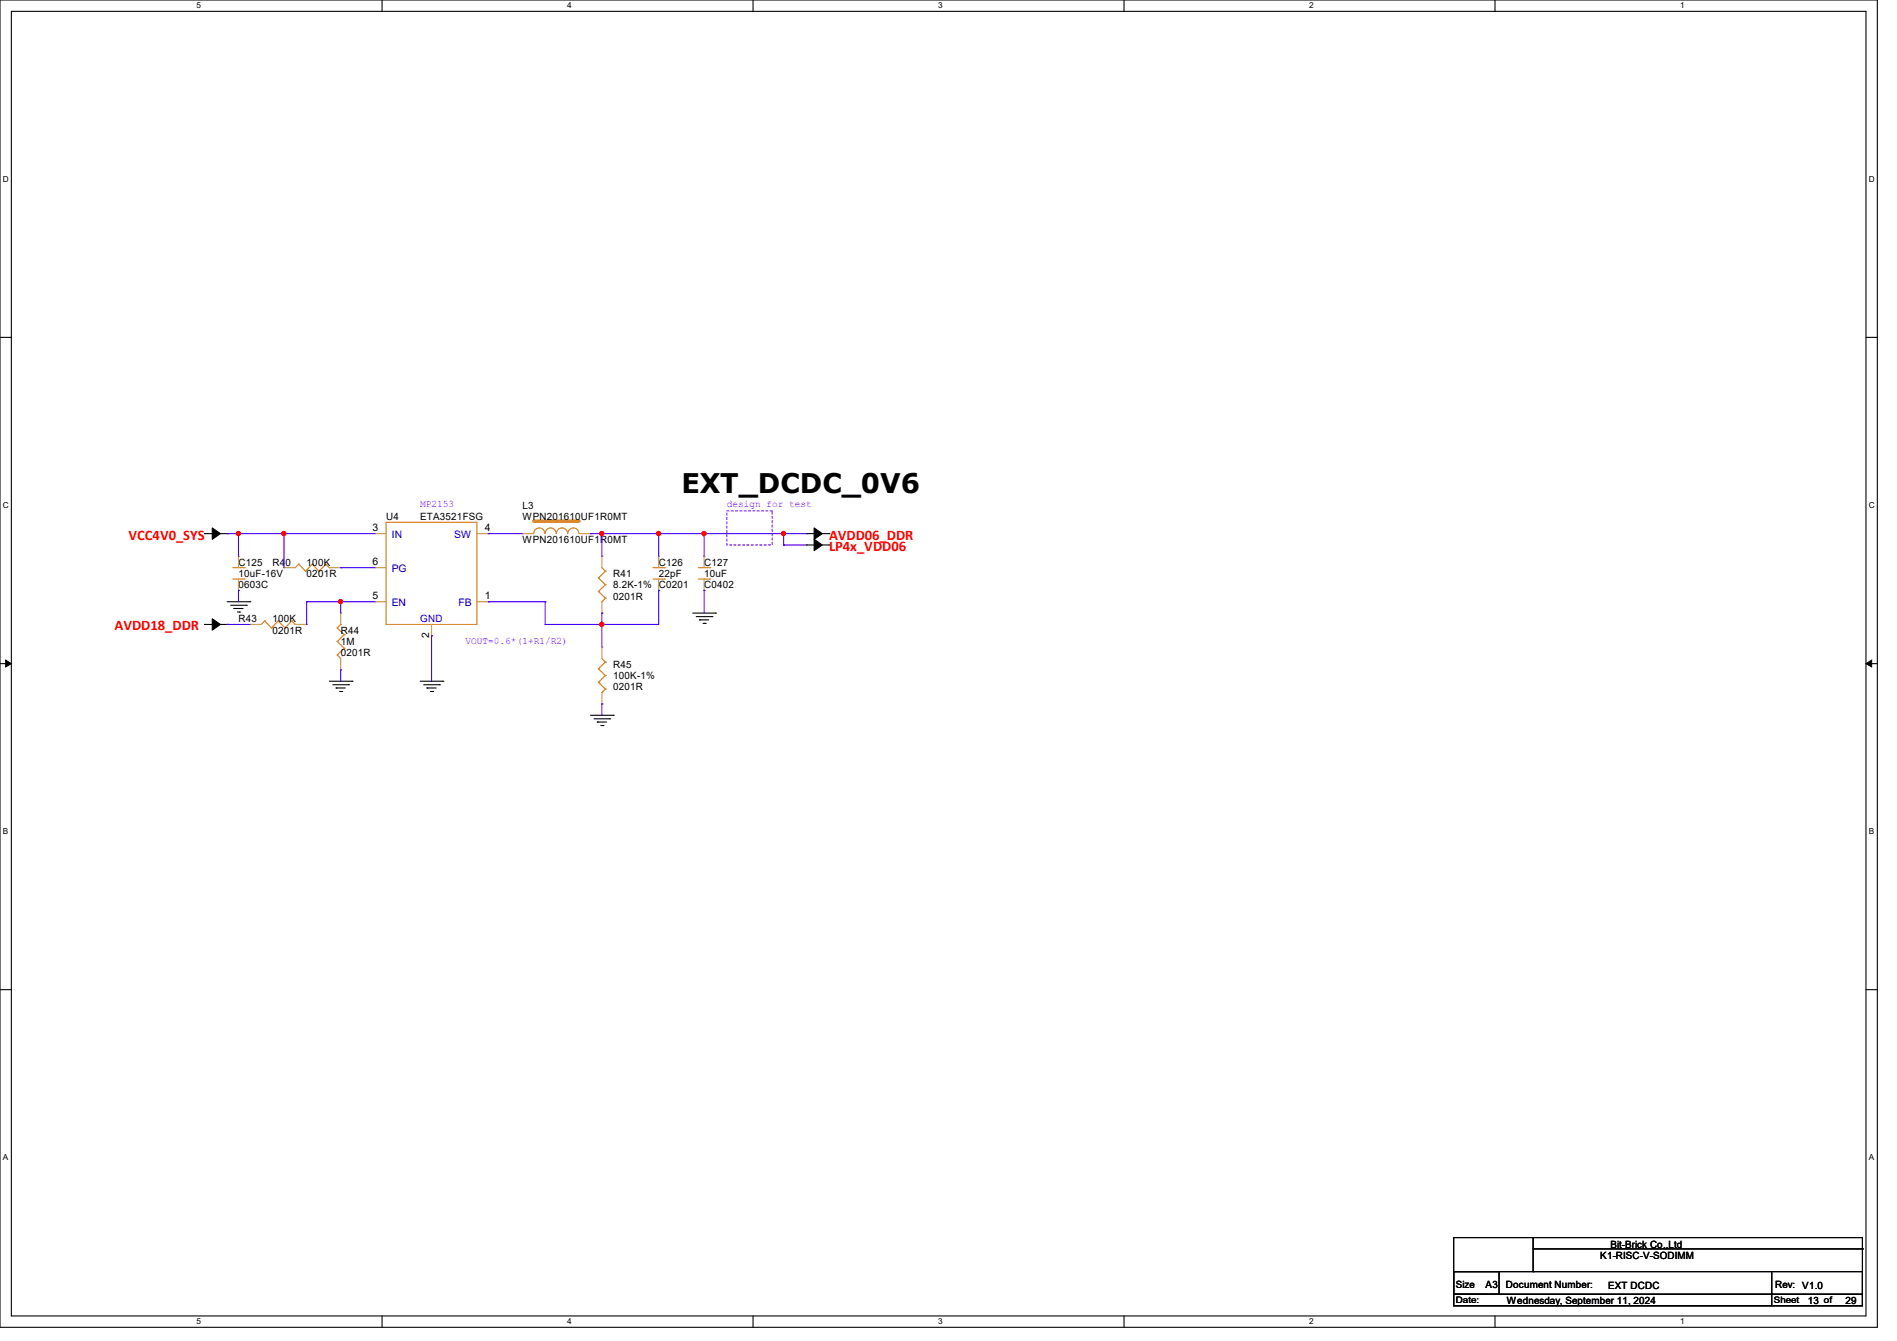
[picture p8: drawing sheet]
<svg xmlns="http://www.w3.org/2000/svg" width="297mm" height="210mm" viewBox="0 0 297 210" stroke-linecap="round" stroke-linejoin="round" font-family="sans-serif">
<path d="M0 0h293.9v207.9h-293.9zM1.8 1.8h290.3v204.3h-290.3z" fill="none" stroke="#000" stroke-width=".17"/>
<g fill="#fff">
<path d="M30.8 .2h.7v1.4h-.7z"/>
<path d="M30.8 206.2h.7v1.4h-.7z"/>
</g>
<path d="M59.8 0v1.8M59.8 206.1v1.8" fill="none" stroke="#000" stroke-width=".17"/>
<g fill="#fff">
<path d="M88.8 .2h.7v1.4h-.7z"/>
<path d="M88.8 206.2h.7v1.4h-.7z"/>
</g>
<path d="M117.9 0v1.8M117.9 206.1v1.8" fill="none" stroke="#000" stroke-width=".17"/>
<g fill="#fff">
<path d="M146.9 .2h.7v1.4h-.7z"/>
<path d="M146.9 206.2h.7v1.4h-.7z"/>
</g>
<path d="M176 0v1.8M176 206.1v1.8" fill="none" stroke="#000" stroke-width=".17"/>
<g fill="#fff">
<path d="M205 .2h.7v1.4h-.7z"/>
<path d="M205 206.2h.7v1.4h-.7z"/>
</g>
<path d="M234.1 0v1.8M234.1 206.1v1.8" fill="none" stroke="#000" stroke-width=".17"/>
<g fill="#fff">
<path d="M263.1 .2h.6v1.4h-.6z"/>
<path d="M263.1 206.2h.6v1.4h-.6z"/>
<path d="M.5 27.3h.9v1.4h-.9z"/>
<path d="M292.6 27.3h.9v1.4h-.9z"/>
<path d="M.5 78.4h.9v1.4h-.9z"/>
<path d="M292.6 78.4h.9v1.4h-.9z"/>
</g>
<path d="M0 52.8h1.8M292.1 52.8h1.8" fill="none" stroke="#000" stroke-width=".17"/>
<g fill="#fff">
<path d="M.5 129.5h.8v1.4h-.8z"/>
<path d="M292.6 129.5h.8v1.4h-.8z"/>
</g>
<path d="M0 103.9h1.8M292.1 103.9h1.8" fill="none" stroke="#000" stroke-width=".17"/>
<path d="M.9 103.4l.9 .5-.9 .5zM292.1 103.9l.9-.5v1z" fill="#000" stroke="#000" stroke-width=".16"/>
<g fill="#fff">
<path d="M.5 180.5h.8v1.4h-.8z"/>
<path d="M292.6 180.5h.8v1.4h-.8z"/>
</g>
<g fill="none" stroke="#000" stroke-width=".17">
<path d="M32 83.6h.1M32 97.8h.1M32 83.6h2M32 97.8h2M34.3 83.6h1.3M34.3 97.8h1.3M35.6 83.6h.1M35.6 97.8h.1M35.6 94.2h3.5M36.1 94.8h2.5M36.6 95.3h.1M36.6 95.3h1.5"/>
<path d="M37.2 95.8h.3M37.5 95.8h.1M38.6 94.8h.1M39.1 94.2h.1M108.5 96h3.5M109 96.6h2.5M109.5 97.1h.1M109.5 97.1h1.5M110.1 97.6h.3M110.4 97.6h.1M111.5 96.6h.1M112 96h.1"/>
<path d="M126.2 83.6h.1M126.2 85.3h.1M126.2 83.6h1.3M126.2 85.3h1.3M127.8 83.6h2M127.8 85.3h2M129.8 83.6h.1M129.8 85.3h.1M51.6 106.7h3.5M52.1 107.2h2.5M52.6 107.7h.1M52.6 107.7h1.5"/>
<path d="M53.2 108.3h.3M53.5 108.3h.1M54.6 107.2h.1M55.1 106.7h.1M65.8 106.7h3.5M66.3 107.2h2.5M66.8 107.7h.1M66.8 107.7h1.5M67.4 108.3h.3M67.7 108.3h.1M68.8 107.2h.1M69.3 106.7h.1"/>
<path d="M92.5 112h3.5M93 112.6h2.5M93.5 113.1h.1M93.5 113.1h1.5M94.1 113.6h.3M94.4 113.6h.1M95.5 112.6h.1M96 112h.1M0 155h1.8M292.1 155h1.8M227.6 199.1h7.1v3.6h-7.1zM227.6 199.1h49.8v3.6h-49.8z"/>
<path d="M227.6 193.8h64v10.7h-64zM240 199.1h.1M240 195.6h51.6M240 193.8v5.3M277.4 199.1h14.2v3.6h-14.2zM291.6 195.6h.1M227.6 202.7h49.8v1.8h-49.8zM277.4 202.7h14.2v1.8h-14.2z"/>
</g>
<path d="M113.8 80h7.1v5.3h-7.1z" fill="none" stroke="#8000ff" stroke-width=".17" stroke-dasharray=".3 .3"/>
<g fill="#000" stroke="#000" stroke-width=".17">
<path d="M33.2 82.7l1.3 .9-1.3 .9z" fill-rule="evenodd"/>
<path d="M33.2 96.9l1.3 .9-1.3 .9z" fill-rule="evenodd"/>
<path d="M127.5 82.7l1.2 .9-1.2 .9z" fill-rule="evenodd"/>
<path d="M127.5 84.5l1.2 .8-1.2 .9z" fill-rule="evenodd"/>
</g>
<g fill="none" stroke="#cc8006" stroke-width=".17">
<path d="M36.4 90.7h1.8M36.4 88.9h1.8M38.2 90.7h.1M38.2 88.9h.1M41.4 97.2h.1M41.4 97.2l-.5 .6M41.4 97.2l1.1 1.1M42.5 98.3h.1M43.6 97.2h.1M43.6 97.2l-1.1 1.1M43.6 97.2l1 1.1M44.6 98.3h.1"/>
<path d="M45.7 97.2h.1M45.7 97.2l-1.1 1.1M45.7 97.2l.5 .6M46.2 97.8h.1M46.8 88.3h.1M46.8 88.3l-.6 .6M46.8 88.3l1 1.2M47.8 89.5h.1M48.9 88.3h.1M48.9 88.3l-1.1 1.2M48.9 88.3l1.1 1.2M50 89.5h.1"/>
<path d="M51 88.3h.1M51 88.3l-1 1.2M51 88.3l.6 .6M51.6 88.9h.1M52.8 98.3h.1M52.8 98.3l1.1 1.1M53.3 97.8h.1M53.3 97.8l-.5 .5M53.9 99.4h.1M53.9 99.4l-1.1 1.1M60.5 81.8h14.2v16h-14.2zM83.6 83.6a.87 .87 0 0 1 .8-.9 .87 .87 0 0 1 .9 .9"/>
<path d="M85.3 83.6a.87 .87 0 0 1 .9-.9 .87 .87 0 0 1 .9 .9M87.1 83.6a.87 .87 0 0 1 .9-.9 .87 .87 0 0 1 .9 .9M88.9 83.6a.87 .87 0 0 1 .9-.9 .87 .87 0 0 1 .8 .9M93.7 90.5h.1M93.7 92.6h.1M93.7 90.5l1.1 1.1M93.7 92.6l1.1 1.1M94.2 94.2h.1M94.2 88.9l.6 .6M94.8 89.5h.1M94.8 91.6h.1M94.8 93.7h.1"/>
<path d="M94.8 89.5l-1.1 1M94.8 91.6l-1.1 1M94.8 93.7l-.6 .5M102.2 90.7h1.8M102.2 88.9h1.8M104 90.7h.1M104 88.9h.1M109.3 90.7h1.8M109.3 88.9h1.8M111.1 90.7h.1M111.1 88.9h.1M52.8 102.6h.1"/>
<path d="M52.8 100.5h.1M52.8 102.6l.5 .5M52.8 100.5l1.1 1M53.9 101.5h.1M53.9 101.5l-1.1 1.1M93.7 104.7h.1M93.7 106.8h.1M93.7 104.7l1.1 1.1M93.7 106.8l1.1 1.1M94.2 108.5h.1M94.2 103.1l.6 .6M94.8 103.7h.1"/>
<path d="M94.8 105.8h.1M94.8 107.9h.1M94.8 103.7l-1.1 1M94.8 105.8l-1.1 1M94.8 107.9l-.6 .6"/>
</g>
<g fill="none" stroke="#a84" stroke-width=".17">
<path d="M37.3 92.5h.1M37.3 87.1h.1M37.3 87.1v1.8M37.3 90.7v1.8M39.1 97.8h.1M39.1 97.8h1.8M44.4 88.9h.1M44.4 88.9h1.8M46.2 97.8h1.8M48 97.8h.1M51.6 88.9h1.7M53.3 96h.1"/>
<path d="M53.3 88.9h.1M53.3 96v1.8M58.7 94.2h.1M58.7 88.9h.1M58.7 83.6h.1M58.7 94.2h1.8M58.7 88.9h1.8M58.7 83.6h1.8M67.6 99.6h.1M67.6 97.8v1.8M74.7 94.2h1.8M74.7 83.6h1.8"/>
<path d="M76.5 94.2h.1M76.5 83.6h.1M94.2 87.1h.1M94.2 96h.1M94.2 87.1v1.8M94.2 94.2v1.8M103.1 92.5h.1M103.1 87.1h.1M103.1 87.1v1.8M103.1 90.7v1.8M110.2 92.5h.1M110.2 87.1h.1"/>
<path d="M110.2 87.1v1.8M110.2 90.7v1.8M53.3 104.9h.1M53.3 103.1v1.8M94.2 101.3h.1M94.2 110.2h.1M94.2 101.3v1.8M94.2 108.5v1.7"/>
</g>
<path d="M83.6 81.6h6.9" fill="none" stroke="#cc8006" stroke-width=".51"/>
<circle cx="90.5" cy="81.6" r=".25" fill="#cc8006"/>
<path d="M81.8 83.6h.1M81.8 83.6h1.8M90.7 83.6h1.8M92.5 83.6h.1" fill="none" stroke="#a84" stroke-width=".17"/>
<g fill="none" stroke="#4200ff" stroke-width=".17">
<path d="M35.6 83.6h.1M35.6 97.8h.1M35.6 83.6h23.1M35.6 97.8h3.5M37.3 83.6h.1M37.3 92.5h.1M37.3 83.6v3.5M37.3 92.5v1.7M44.4 83.6h.1M44.4 83.6v5.3M48 94.2h.1M48 94.2h10.7"/>
<path d="M48 94.2v3.6M53.3 88.9h.1M53.3 94.2h.1M53.3 88.9h5.4M53.3 94.2v1.8M67.6 99.6h.1M67.6 99.6v7.1M76.5 83.6h.1M76.5 94.2h.1M76.5 83.6h5.3M76.5 94.2h8.8M85.3 94.2h.1"/>
<path d="M85.3 97.8h.1M85.3 94.2v3.6M92.5 83.6h.1M92.5 83.6h33.7M94.2 83.6h.1M94.2 96h.1M94.2 97.8h.1M94.2 83.6v3.5M94.2 96v5.3M103.1 83.6h.1M103.1 92.5h.1M103.1 83.6v3.5"/>
<path d="M103.1 92.5v5.3h-17.8M110.2 83.6h.1M110.2 92.5h.1M110.2 83.6v3.5M110.2 92.5v3.5M122.7 83.6h.1M122.7 85.3h.1M122.7 85.3h3.5M122.7 83.6v1.7M53.3 104.9h.1M53.3 104.9v1.8M94.2 110.2h.1"/>
<path d="M94.2 110.2v1.8"/>
</g>
<g fill="#f00" stroke="#f00" stroke-width=".17">
<circle cx="44.4" cy="83.5" r=".32"/>
<circle cx="37.3" cy="83.5" r=".32"/>
<circle cx="94.2" cy="83.5" r=".32"/>
<circle cx="103.1" cy="83.5" r=".32"/>
<circle cx="94.2" cy="97.8" r=".32"/>
<circle cx="110.2" cy="83.5" r=".32"/>
<circle cx="122.7" cy="83.5" r=".32"/>
<circle cx="53.3" cy="94.2" r=".32"/>
</g>
<text font-size="4.2" x="106.7" y="77.1">EXT_DCDC_0V6</text>
<g font-size="2.3" fill="#f00">
<text x="20.1" y="84.5">VCC4V0_SYS</text>
<text x="129.8" y="84.5">AVDD06_DDR</text>
<text x="129.8" y="86.3">LP4x_VDD06</text>
<text x="17.9" y="98.7">AVDD18_DDR</text>
</g>
<g font-size="1.6">
<text x="58.3" y="83.2">3</text>
<text x="60.5" y="81.4">U4</text>
<text x="65.8" y="81.4">ETA3521FSG</text>
<text x="75.9" y="83.2">4</text>
<text x="81.8" y="79.7">L3</text>
<text x="81.8" y="81.4">WPN201610UF1R0MT</text>
<text x="37.3" y="88.6">C125</text>
<text x="42.7" y="88.6">R40</text>
<text x="48" y="88.6">100K</text>
<text x="58.3" y="88.5">6</text>
<text x="81.8" y="85">WPN201610UF1R0MT</text>
<text x="103.1" y="88.6">C126</text>
<text x="110.2" y="88.6">C127</text>
<text x="37.3" y="90.3">10uF-16V</text>
<text x="37.3" y="92.1">0603C</text>
<text x="48" y="90.3">0201R</text>
<text x="58.3" y="93.9">5</text>
<text x="75.9" y="93.9">1</text>
<text x="96" y="90.3">R41</text>
<text x="96" y="92.1">8.2K-1% C0201</text>
<text x="96" y="93.9">0201R</text>
<text x="103.1" y="90.3">22pF</text>
<text x="110.2" y="90.3">10uF</text>
<text x="110.2" y="92.1">C0402</text>
<text x="37.3" y="97.5">R43</text>
<text x="42.7" y="97.5">100K</text>
<text x="42.7" y="99.2">0201R</text>
<text x="53.3" y="99.2">R44</text>
<text x="53.3" y="101">1M</text>
<text x="67.2" y="99.9" transform="rotate(-90 67.2 99.9)">2</text>
<text x="53.3" y="102.8">0201R</text>
<text x="96" y="104.6">R45</text>
<text x="96" y="106.3">100K-1%</text>
<text x="96" y="108.1">0201R</text>
<text x="250.5" y="197.2">K1-RISC-V-SODIMM</text>
<text x="252.2" y="195.4">Bit-Brick Co.,Ltd</text>
<text x="227.9" y="201.6">Size</text>
<text x="232.6" y="201.6">A3</text>
<text x="235.8" y="201.6">Document Number:</text>
<text x="251.8" y="201.8">EXT DCDC</text>
<text x="277.9" y="201.6">Rev:</text>
<text x="282.2" y="201.8">V1.0</text>
<text x="235.9" y="204.1">Wednesday, September 11, 2024</text>
<text x="283.1" y="204.1">13</text>
<text x="288.9" y="204.1">29</text>
</g>
<g font-size="1.6" fill="#8000ff">
<text x="65.8" y="79.5">MP2153</text>
<text x="113.8" y="79.5">design for test</text>
<text x="72.9" y="100.8">VOUT=0.6*(1+R1/R2)</text>
</g>
<g font-size="1.6" fill="#00c">
<text x="61.3" y="89.6">PG</text>
<text x="61.3" y="84.3">IN</text>
<text x="71.1" y="84.3">SW</text>
<text x="61.3" y="95">EN</text>
<text x="71.8" y="95">FB</text>
<text x="65.8" y="97.5">GND</text>
</g>
<g font-size="1.4">
<text x="227.9" y="204">Date:</text>
<text x="277.7" y="204">Sheet</text>
<text x="285.6" y="204">of</text>
</g>
<g font-size="1.3">
<text x="30.8" y="1.3">5</text>
<text x="88.8" y="1.3">4</text>
<text x="146.9" y="1.3">3</text>
<text x="205" y="1.3">2</text>
<text x="263.1" y="1.3">1</text>
<text x=".5" y="28.4">D</text>
<text x="292.6" y="28.4">D</text>
<text x=".5" y="79.5">C</text>
<text x="292.6" y="79.5">C</text>
<text x=".5" y="130.6">B</text>
<text x="292.6" y="130.6">B</text>
<text x=".5" y="181.7">A</text>
<text x="292.6" y="181.7">A</text>
<text x="30.8" y="207.4">5</text>
<text x="88.8" y="207.4">4</text>
<text x="146.9" y="207.4">3</text>
<text x="205" y="207.4">2</text>
<text x="263.1" y="207.4">1</text>
</g>
</svg>
